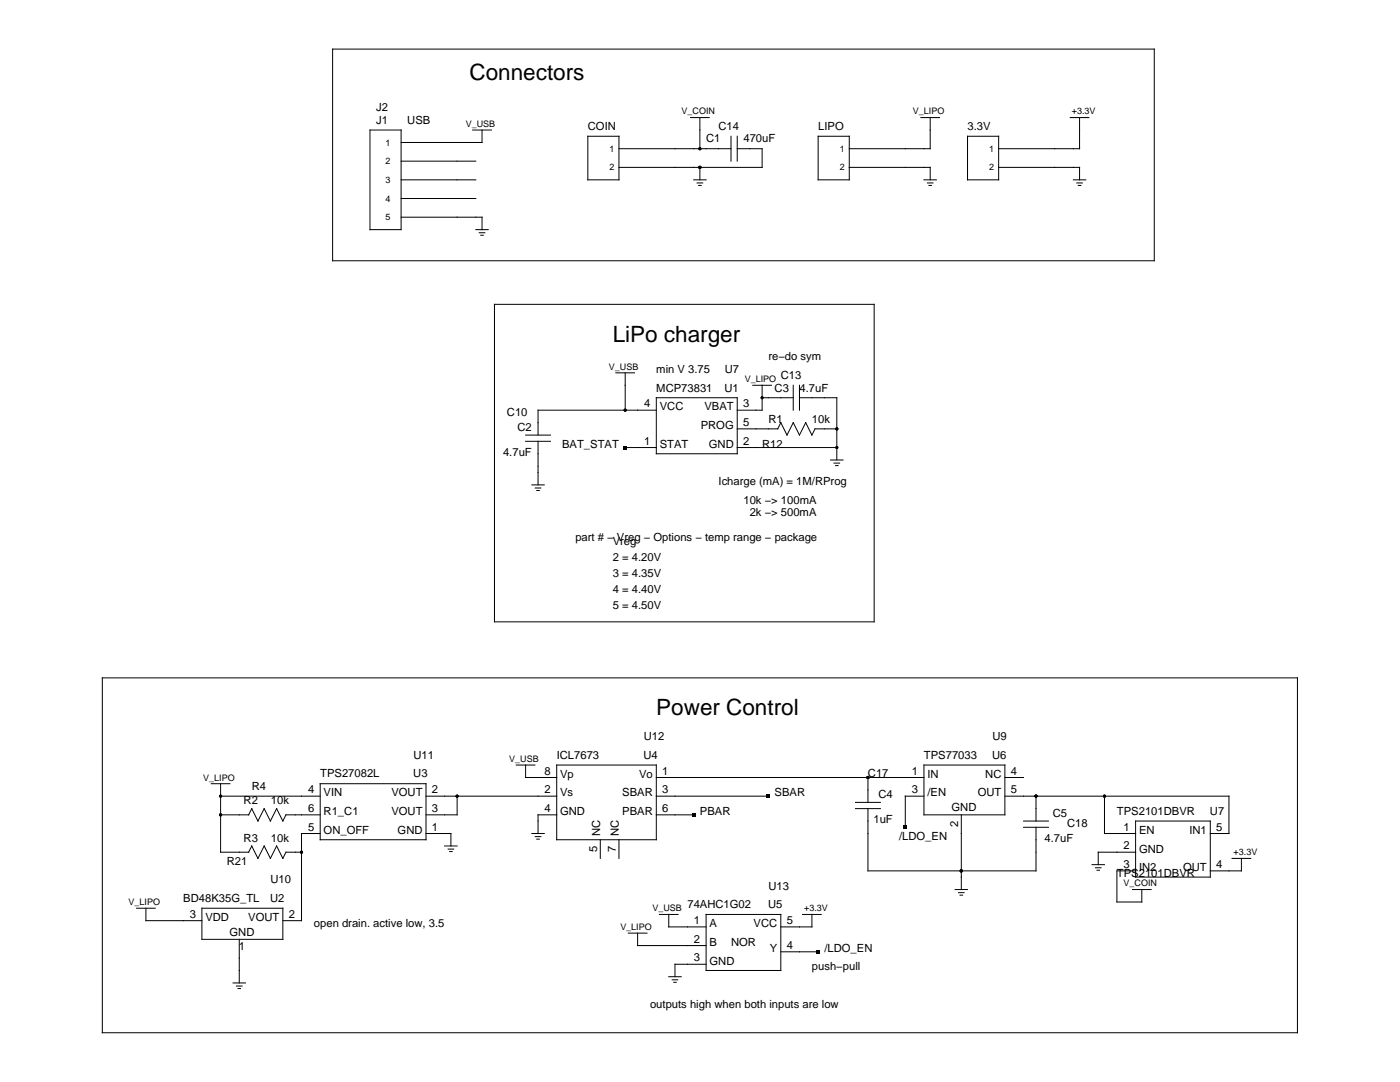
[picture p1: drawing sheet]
<svg xmlns="http://www.w3.org/2000/svg" width="279mm" height="216mm" viewBox="0 0 279 216" stroke-linecap="round" stroke-linejoin="round" font-family="sans-serif">
<g fill="none" stroke="#000" stroke-width=".2">
<path d="M66.4 9.8h164v42.2h-164zM73.8 25.9h6.2v19.9h-6.2zM80 35.9h15M80 32.2h15M80 39.6h15M94.3 25.9h3.8M96.2 25.9v2.5h-16.2M117.3 27.2h6.2v8.7h-6.2zM123.5 29.7h22.4M137.8 23.5h3.7M138.4 35.9h2.5M139.1 36.5h1.1"/>
<path d="M139.4 37h.5M139.7 23.5v6.2M139.7 33.4v2.5M145.9 27.2v5M147.1 27.2v5M147.1 29.7h5v3.7h-28.6M163.3 27.2h6.2v8.7h-6.2zM169.5 33.4h16.1v2.5M183.8 23.5h3.7M184.4 35.9h2.5M185.1 36.5h1.1M185.4 37h.5"/>
<path d="M185.6 23.5v6.2h-16.1M193.1 27.2h6.2v8.7h-6.2zM199.3 33.4h16.2v2.5M213.6 23.5h3.7M214.2 35.9h2.5M214.9 36.5h1.1M215.2 37h.5M215.5 23.5v6.2h-16.2M80 43.3h16.2v2.5M95 45.8h2.4M95.6 46.4h1.2M95.9 46.9h.5"/>
<path d="M98.7 60.7h75.8v63.4h-75.8zM122.9 74.4h3.7M124.8 74.4v7.4M131 79.4h16.1v11.1h-16.1zM150.2 76.9h3.8M152.1 76.9v4.9h-5M152.1 79.4h6.2M158.3 76.9v4.9M159.6 79.4h7.4v12.4M159.6 76.9v4.9M104.9 86.8h5M104.9 88.1h5"/>
<path d="M106.1 96.8h2.5M106.8 97.4h1.1M107.1 97.9h.5M107.4 88.1v8.7M124.8 89.3h6.2M131 81.8h-23.6v5M147.1 89.3h19.9M147.1 85.6h8.1l.6-1.3 1.3 2.5 1.2-2.5 1.3 2.5 1.2-2.5 1.2 2.5 .7-1.2h4.3M165.8 91.8h2.4M166.4 92.4h1.2M166.8 92.9h.5M20.4 135.3h238.5v70.8h-238.5z"/>
<path d="M42.2 156.4h3.7M44 158.9h19.9M44 156.4v13.6h5.6M63.9 156.4h21.1v11.2h-21.1zM85 158.9h26.1M91.2 158.9v3.7h-6.2M103 152.7h3.8M104.9 152.7v2.4h6.2M111.1 152.7h19.9v14.9h-19.9zM131 155.1h53.4M131 158.9h22.3M173.2 155.1v5"/>
<path d="M184.4 158.9h-3.7v6.2M184.4 152.7h16.1v9.9h-16.1zM200.5 155.1h3.8M200.5 158.9h44.8v7.4h-3.8M206.8 158.9v4.9M220.4 158.9v7.4h6.2M44 162.6h5.6M49.6 162.6l.6-1.3 1.3 2.5 1.2-2.5 1.3 2.5 1.2-2.5 1.2 2.5 .7-1.2h6.8M49.6 170l.6-1.2 1.3 2.5 1.2-2.5 1.3 2.5 1.2-2.5 1.2 2.5 .7-1.3h3.1M63.9 166.3h-3.7v17.4h-3.8M85 166.3h5v2.5M88.7 168.8h2.5"/>
<path d="M89.4 169.4h1.1M89.7 169.9h.5M106.1 166.3h2.5M106.8 166.9h1.1M107.1 167.4h.5M111.1 162.6h-3.7v3.7M119.8 167.6v3.7M123.5 167.6v3.7M131 162.6h7.4M170.7 161.3h5M170.7 160.1h5M173.2 161.3v12.5h33.6v-8.7"/>
<path d="M190.6 177.5h2.5M191.3 178.1h1.1M191.6 178.6h.5M191.8 162.6v14.9M204.3 165.1h4.9M204.3 163.8h4.9M217.9 172.5h2.5M218.6 173.2h1.1M218.9 173.6h.5M226 177.5h3.7M226.6 163.8h14.9v11.2h-14.9zM226.6 173.8h-3.7v6.2h5v-2.5"/>
<path d="M226.6 170h-7.4v2.5M245.9 171.3h3.7M247.8 171.3v2.5h-6.3M27.3 181.2h3.7M29.1 181.2v2.5h11.2M40.3 181.2h16.1v6.2h-16.1zM46.5 196.1h2.5M47.2 196.8h1.1M47.5 197.3h.5M47.8 187.4v8.7M125.4 186.2h3.7M127.3 186.2v2.5h13.6"/>
<path d="M131.6 182.5h3.7M133.5 194.9h2.4M133.5 182.5v2.5h7.4M134.1 195.5h1.2M134.5 196h.5M140.9 182.5h14.9v11.1h-14.9zM140.9 192.4h-6.2v2.5M155.8 189.9h7.5M160.2 182.5h3.7M162 182.5v2.5h-6.2"/>
</g>
<g fill="#000">
<path d="M124.4 88.9h.7v.8h-.7zM153 158.5h.7v.7h-.7zM138.1 162.2h.7v.8h-.7zM180.3 164.7h.7v.7h-.7zM162.9 189.5h.8v.8h-.8z"/>
<circle cx="139.7" cy="29.7" r=".31"/>
<circle cx="139.7" cy="33.4" r=".31"/>
<circle cx="152.1" cy="79.4" r=".31"/>
<circle cx="124.8" cy="81.8" r=".31"/>
<circle cx="167" cy="89.3" r=".31"/>
<circle cx="167" cy="85.6" r=".31"/>
<circle cx="44" cy="158.9" r=".31"/>
<circle cx="91.2" cy="158.9" r=".31"/>
<circle cx="173.2" cy="155.1" r=".31"/>
<circle cx="206.8" cy="158.9" r=".31"/>
<circle cx="220.4" cy="158.9" r=".31"/>
<circle cx="44" cy="162.6" r=".31"/>
<circle cx="60.2" cy="170" r=".31"/>
<circle cx="191.8" cy="173.8" r=".31"/>
</g>
<g font-size="4.5">
<text x="93.7" y="16">Connectors</text>
<text x="122.3" y="68.2">LiPo charger</text>
<text x="131" y="142.7">Power Control</text>
</g>
<g font-size="2.2">
<text x="75.1" y="22.2">J2</text>
<text x="75.1" y="24.7">J1</text>
<text x="81.3" y="24.7">USB</text>
<text x="117.3" y="25.9">COIN</text>
<text x="140.9" y="28.4">C1</text>
<text x="143.4" y="25.9">C14</text>
<text x="148.4" y="28.4">470uF</text>
<text x="163.3" y="25.9">LIPO</text>
<text x="193.1" y="25.9">3.3V</text>
<text x="153.3" y="71.9">re−do sym</text>
<text x="131" y="74.4">min V 3.75</text>
<text x="144.6" y="74.4">U7</text>
<text x="155.8" y="75.6">C13</text>
<text x="101.2" y="83.1">C10</text>
<text x="128.6" y="81.3">4</text>
<text x="131" y="78.1">MCP73831</text>
<text x="131.7" y="81.9">VCC</text>
<text x="140.6" y="81.9">VBAT</text>
<text x="144.6" y="78.1">U1</text>
<text x="148.3" y="81.3">3</text>
<text x="154.6" y="78.1">C3</text>
<text x="159.6" y="78.1">4.7uF</text>
<text x="103.3" y="86">C2</text>
<text x="112.2" y="89.3">BAT_STAT</text>
<text x="128.6" y="88.7">1</text>
<text x="131.7" y="89.4">STAT</text>
<text x="139.8" y="85.6">PROG</text>
<text x="141.5" y="89.4">GND</text>
<text x="148.3" y="88.7">2</text>
<text x="148.3" y="85">5</text>
<text x="152.1" y="89.3">R12</text>
<text x="153.3" y="84.3">R1</text>
<text x="162" y="84.3">10k</text>
<text x="100.4" y="90.9">4.7uF</text>
<text x="143.4" y="96.8">Icharge (mA) = 1M/RProg</text>
<text x="148.4" y="100.5">10k −&gt; 100mA</text>
<text x="114.8" y="107.9">part # − Vreg − Options − temp range − package</text>
<text x="149.6" y="103">2k −&gt; 500mA</text>
<text x="122.3" y="108.7">Vreg</text>
<text x="122.3" y="111.9">2 = 4.20V</text>
<text x="122.3" y="115.1">3 = 4.35V</text>
<text x="122.3" y="118.4">4 = 4.40V</text>
<text x="122.3" y="121.6">5 = 4.50V</text>
<text x="128.5" y="147.7">U12</text>
<text x="198.1" y="147.7">U9</text>
<text x="63.9" y="155.1">TPS27082L</text>
<text x="82.5" y="155.1">U3</text>
<text x="82.5" y="151.4">U11</text>
<text x="108.7" y="154.6">8</text>
<text x="111.1" y="151.4">ICL7673</text>
<text x="111.8" y="155.2">Vp</text>
<text x="127.6" y="155.2">Vo</text>
<text x="128.4" y="151.5">U4</text>
<text x="132.2" y="154.6">1</text>
<text x="173.2" y="155.1">C17</text>
<text x="182" y="154.6">1</text>
<text x="184.4" y="151.4">TPS77033</text>
<text x="185.1" y="155.2">IN</text>
<text x="196.6" y="155.2">NC</text>
<text x="198" y="151.5">U6</text>
<text x="201.7" y="154.6">4</text>
<text x="48.6" y="160.5">R2</text>
<text x="50.2" y="157.6">R4</text>
<text x="54.1" y="160.5">10k</text>
<text x="61.5" y="158.3">4</text>
<text x="64.6" y="158.9">VIN</text>
<text x="78.1" y="158.9">VOUT</text>
<text x="86.2" y="158.3">2</text>
<text x="108.7" y="158.3">2</text>
<text x="111.8" y="158.9">Vs</text>
<text x="124.2" y="158.9">SBAR</text>
<text x="132.2" y="158.3">3</text>
<text x="154.6" y="158.9">SBAR</text>
<text x="175.3" y="159.3">C4</text>
<text x="182" y="158.3">3</text>
<text x="185.1" y="158.9">/EN</text>
<text x="189.9" y="161.7">GND</text>
<text x="195.1" y="158.9">OUT</text>
<text x="201.7" y="158.3">5</text>
<text x="48.6" y="167.9">R3</text>
<text x="54.1" y="167.9">10k</text>
<text x="61.5" y="162">6</text>
<text x="61.5" y="165.8">5</text>
<text x="64.6" y="162.7">R1_C1</text>
<text x="64.6" y="166.4">ON_OFF</text>
<text x="78.1" y="162.7">VOUT</text>
<text x="79.4" y="166.4">GND</text>
<text x="86.2" y="162">3</text>
<text x="86.2" y="165.8">1</text>
<text x="108.7" y="162">4</text>
<text x="111.8" y="162.7">GND</text>
<text x="119.8" y="166.9" transform="rotate(-90 119.8 166.9)">NC</text>
<text x="123.5" y="166.9" transform="rotate(-90 123.5 166.9)">NC</text>
<text x="124.2" y="162.7">PBAR</text>
<text x="132.2" y="162">6</text>
<text x="139.7" y="162.6">PBAR</text>
<text x="174.3" y="164.2">1uF</text>
<text x="179.4" y="167.6">/LDO_EN</text>
<text x="191.2" y="165" transform="rotate(-90 191.2 165)">2</text>
<text x="208.5" y="167.9">4.7uF</text>
<text x="210.1" y="163">C5</text>
<text x="213" y="165.1">C18</text>
<text x="222.9" y="162.6">TPS2101DBVR</text>
<text x="224.2" y="165.8">1</text>
<text x="227.3" y="166.4">EN</text>
<text x="237.4" y="166.4">IN1</text>
<text x="241.5" y="162.6">U7</text>
<text x="242.7" y="165.8">5</text>
<text x="45.3" y="172.5">R21</text>
<text x="119.2" y="170" transform="rotate(-90 119.2 170)">5</text>
<text x="122.9" y="170" transform="rotate(-90 122.9 170)">7</text>
<text x="224.2" y="169.5">2</text>
<text x="224.2" y="173.2">3</text>
<text x="227.3" y="170.1">GND</text>
<text x="227.3" y="173.8">IN2</text>
<text x="236.1" y="173.8">OUT</text>
<text x="242.7" y="173.2">4</text>
<text x="36.6" y="180">BD48K35G_TL</text>
<text x="54" y="176.3">U10</text>
<text x="153.3" y="177.5">U13</text>
<text x="222.9" y="175">TPS2101DBVR</text>
<text x="37.9" y="183.2">3</text>
<text x="41" y="183.8">VDD</text>
<text x="49.5" y="183.8">VOUT</text>
<text x="53.9" y="180">U2</text>
<text x="57.6" y="183.2">2</text>
<text x="62.7" y="185">open drain. active low, 3.5</text>
<text x="137.2" y="181.2">74AHC1G02</text>
<text x="138.5" y="184.4">1</text>
<text x="141.6" y="185">A</text>
<text x="150.4" y="185">VCC</text>
<text x="153.3" y="181.2">U5</text>
<text x="157" y="184.4">5</text>
<text x="45.8" y="186.8">GND</text>
<text x="47.7" y="189.6">1</text>
<text x="138.5" y="188.1">2</text>
<text x="138.5" y="191.8">3</text>
<text x="141.6" y="188.7">B</text>
<text x="145.9" y="188.7">NOR</text>
<text x="153.6" y="190">Y</text>
<text x="157" y="189.4">4</text>
<text x="164.5" y="189.9">/LDO_EN</text>
<text x="141.6" y="192.5">GND</text>
<text x="162" y="193.6">push−pull</text>
<text x="129.7" y="201.1">outputs high when both inputs are low</text>
</g>
<g font-size="1.8">
<text x="136" y="22.8">V_COIN</text>
<text x="182.2" y="22.8">V_LIPO</text>
<text x="213.9" y="22.8">+3.3V</text>
<text x="76.9" y="29.1">1</text>
<text x="92.9" y="25.3">V_USB</text>
<text x="76.9" y="32.8">2</text>
<text x="121.7" y="34">2</text>
<text x="121.7" y="30.3">1</text>
<text x="167.6" y="34">2</text>
<text x="167.6" y="30.3">1</text>
<text x="197.4" y="34">2</text>
<text x="197.4" y="30.3">1</text>
<text x="76.9" y="40.2">4</text>
<text x="76.9" y="36.5">3</text>
<text x="76.9" y="44">5</text>
<text x="121.5" y="73.8">V_USB</text>
<text x="148.6" y="76.3">V_LIPO</text>
<text x="40.6" y="155.8">V_LIPO</text>
<text x="101.6" y="152">V_USB</text>
<text x="246.2" y="170.7">+3.3V</text>
<text x="224.2" y="176.9">V_COIN</text>
<text x="25.7" y="180.6">V_LIPO</text>
<text x="123.8" y="185.6">V_LIPO</text>
<text x="130.2" y="181.8">V_USB</text>
<text x="160.5" y="181.8">+3.3V</text>
</g>
</svg>
